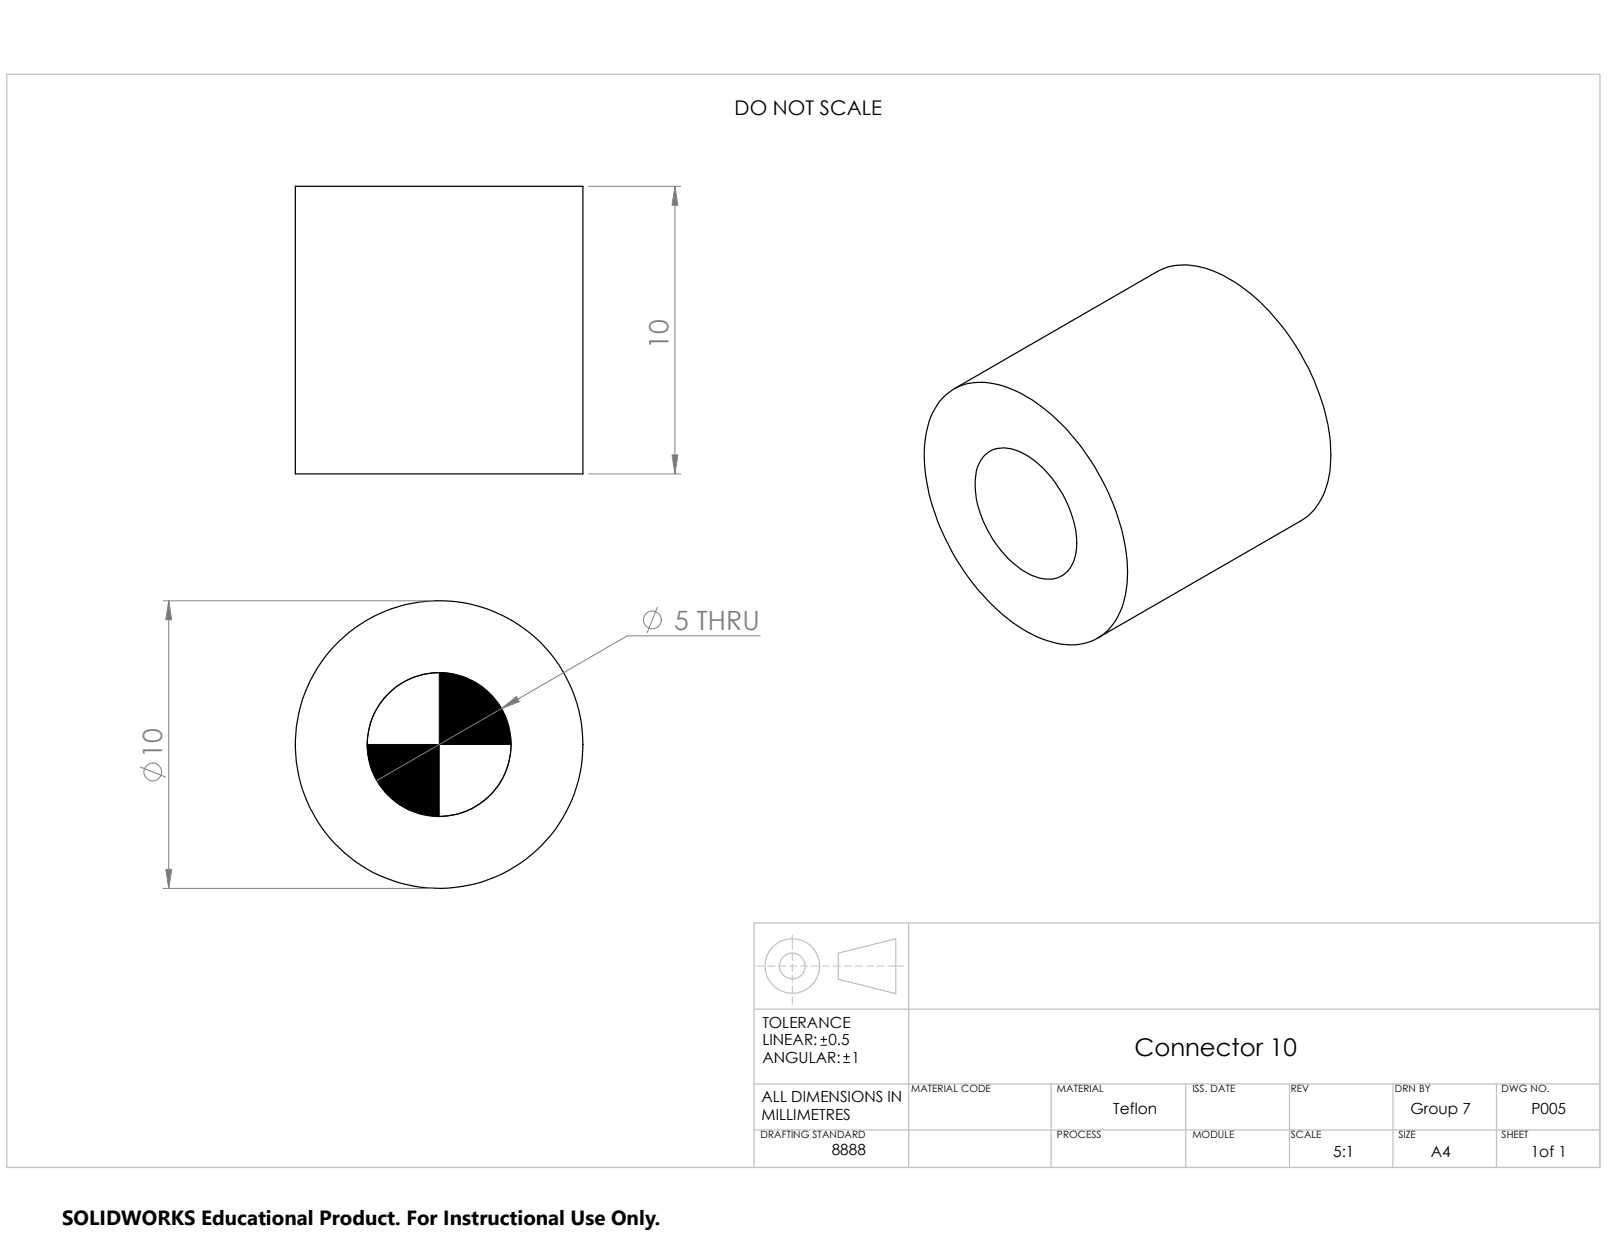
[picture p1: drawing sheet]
<svg xmlns="http://www.w3.org/2000/svg" width="279mm" height="216mm" viewBox="0 0 279 216" stroke-linecap="round" stroke-linejoin="round" font-family="sans-serif">
<g fill="none" stroke="#c0c0c0" stroke-width=".17">
<path d="M131.5 167.9h1.3M133.4 167.9h1.3M135.3 167.9h1.3M137.2 167.9h1.3M137.8 162.6v2.5M137.8 165.7v1.3M137.8 167.6v1.3M137.8 169.5v1.3M137.8 171.4v1.3M137.8 173.3v1.3M139.1 167.9h1.3M141.1 167.9h1.2"/>
<path d="M143 167.9h1.2M144.9 167.9h1.2M146.8 167.9h1.2M148.7 167.9h1.2M150.6 167.9h1.2M152.5 167.9h1.3M154.4 167.9h1.3M155.9 167.9h1.3M278.2 160.4v42.5h-147.1"/>
</g>
<g fill="none" stroke="#c0c0c0" stroke-width=".21">
<path d="M1.2 12.9h277v190h-277zM131.1 175.4h147.1M145.8 165.7l9.9-2.5v9.5l-9.9-2.5zM158 160.4v42.5M278.2 160.4h-147.1v42.5M131.1 188.4h147.1M131.1 196.4h147.1M182.8 188.4v14.5M206.2 188.4v14.5M224.2 188.4v14.5M242.2 188.4v14.5M260.2 188.4v14.5"/>
<circle cx="137.7" cy="167.9" r="4.7"/>
<circle cx="137.8" cy="167.9" r="2.25"/>
</g>
<g fill="none" stroke="#000" stroke-width=".21">
<path d="M51.4 32.4h49.9v50h-49.9zM163.9 69.2a9.3 9.3 0 0 1 9.6-2.4 24.8 24.8 0 0 1 11 6.9 40.9 40.9 0 0 1 11.5 23.8 16.5 16.5 0 0 1-2.5 11 9.3 9.3 0 0 1-10.7 3.1 25.7 25.7 0 0 1-11.7-8 40.4 40.4 0 0 1-10.3-22 17.8 17.8 0 0 1 1.8-10.6l.8-1.2zM165.9 67.6l35.3-20.4a11.3 11.3 0 0 1 10.2 .1 31.8 31.8 0 0 1 13 11.4 39.9 39.9 0 0 1 6.9 18.3 16.8 16.8 0 0 1-2 10.4 9 9 0 0 1-3.1 3.1l-35.4 20.4M171.4 79a5.2 5.2 0 0 1 5.6-.6 17.6 17.6 0 0 1 8.5 9.1 14.2 14.2 0 0 1 1.4 9.5 4.8 4.8 0 0 1-6.9 3.2 16.5 16.5 0 0 1-8.3-8 15 15 0 0 1-1.8-10.9l.5-1z"/>
<circle cx="76.3" cy="129.4" r="25"/>
<circle cx="76.4" cy="129.4" r="12.5"/>
</g>
<path d="M76.4 116.9a12.5 12.5 0 0 0-12.6 12.5M88.9 129.4a12.5 12.5 0 0 1-12.5 12.5M142.7 181.7h1M142.7 180.7h1M143.2 180.2v1M146.7 184.7h1M146.7 183.7h1M147.2 183.2v1" fill="none" stroke="#000" stroke-width=".17"/>
<g fill="none" stroke="#808080" stroke-width=".17">
<path d="M102.4 32.4h16M117.3 32.4v50M102.4 82.4h16M28.4 104.4h47M29.3 104.4v50M114.3 105.5l-1.8 4.5M132.2 110.5h-23.1l-43.6 25.2M24.3 133.3l4.5 1.8M28.4 154.4h47"/>
<circle cx="113.4" cy="107.8" r="1.55"/>
<circle cx="26.6" cy="134.2" r="1.55"/>
</g>
<g fill="#808080" stroke="#808080" stroke-width=".17">
<path d="M116.8 79.1h1.1l-.6 3.3z"/>
<path d="M117.3 32.4l.6 3.3h-1.1z"/>
<path d="M87.2 123.2l2.6-2.1 .5 .9z"/>
<path d="M29.3 104.4l.5 3.3h-1z"/>
<path d="M28.8 151.1h1l-.5 3.3z"/>
</g>
<g fill="#000" stroke="#000" stroke-width=".17">
<path d="M63.8 129.4h12.6v12.5a12.6 12.6 0 0 1-12.6-12.5z" fill-rule="evenodd"/>
<path d="M76.4 116.9a12.5 12.5 0 0 1 12.5 12.5h-12.5z" fill-rule="evenodd"/>
</g>
<path d="M10.8 209.2h104.1v6.7h-104.1z" fill="#fff"/>
<g font-size="4.6" fill="#808080">
<text x="116.2" y="60.7" transform="rotate(-90 116.2 60.7)">10</text>
<text x="117.2" y="109.6">5 THRU</text>
<text x="28.2" y="131.7" transform="rotate(-90 28.2 131.7)">10</text>
</g>
<text font-size="4.2" x="197.3" y="183.6">Connector 10</text>
<text font-size="3.6" x="10.8" y="213">SOLIDWORKS Educational Product. For Instructional Use Only.</text>
<text font-size="3.5" x="127.7" y="20">DO NOT SCALE</text>
<g font-size="2.7">
<text x="132.5" y="178.7">TOLERANCE</text>
<text x="132.5" y="181.7">LINEAR:</text>
<text x="132.5" y="184.7">ANGULAR:</text>
<text x="144" y="181.7">0.5</text>
<text x="148" y="184.7">1</text>
<text x="132.4" y="191.6">ALL DIMENSIONS IN</text>
<text x="132.4" y="194.6">MILLIMETRES</text>
<text x="193.5" y="193.6">Teflon</text>
<text x="245.2" y="193.7">Group 7</text>
<text x="266.3" y="193.7">P005</text>
<text x="144.6" y="200.8">8888</text>
<text x="231.8" y="201.2">5:1</text>
<text x="248.8" y="201.2">A4</text>
<text x="266.1" y="201.2">1of 1</text>
</g>
<g font-size="1.7">
<text x="158.4" y="189.9">MATERIAL CODE</text>
<text x="183.8" y="189.9">MATERIAL</text>
<text x="207.3" y="189.9">ISS. DATE</text>
<text x="224.4" y="189.9">REV</text>
<text x="242.5" y="189.9">DRN BY</text>
<text x="261.1" y="189.9">DWG NO.</text>
<text x="132.2" y="197.9">DRAFTING STANDARD</text>
<text x="183.8" y="197.7">PROCESS</text>
<text x="207.3" y="197.9">MODULE</text>
<text x="224.4" y="197.9">SCALE</text>
<text x="243.1" y="197.9">SIZE</text>
<text x="261.1" y="197.9">SHEET</text>
</g>
</svg>
